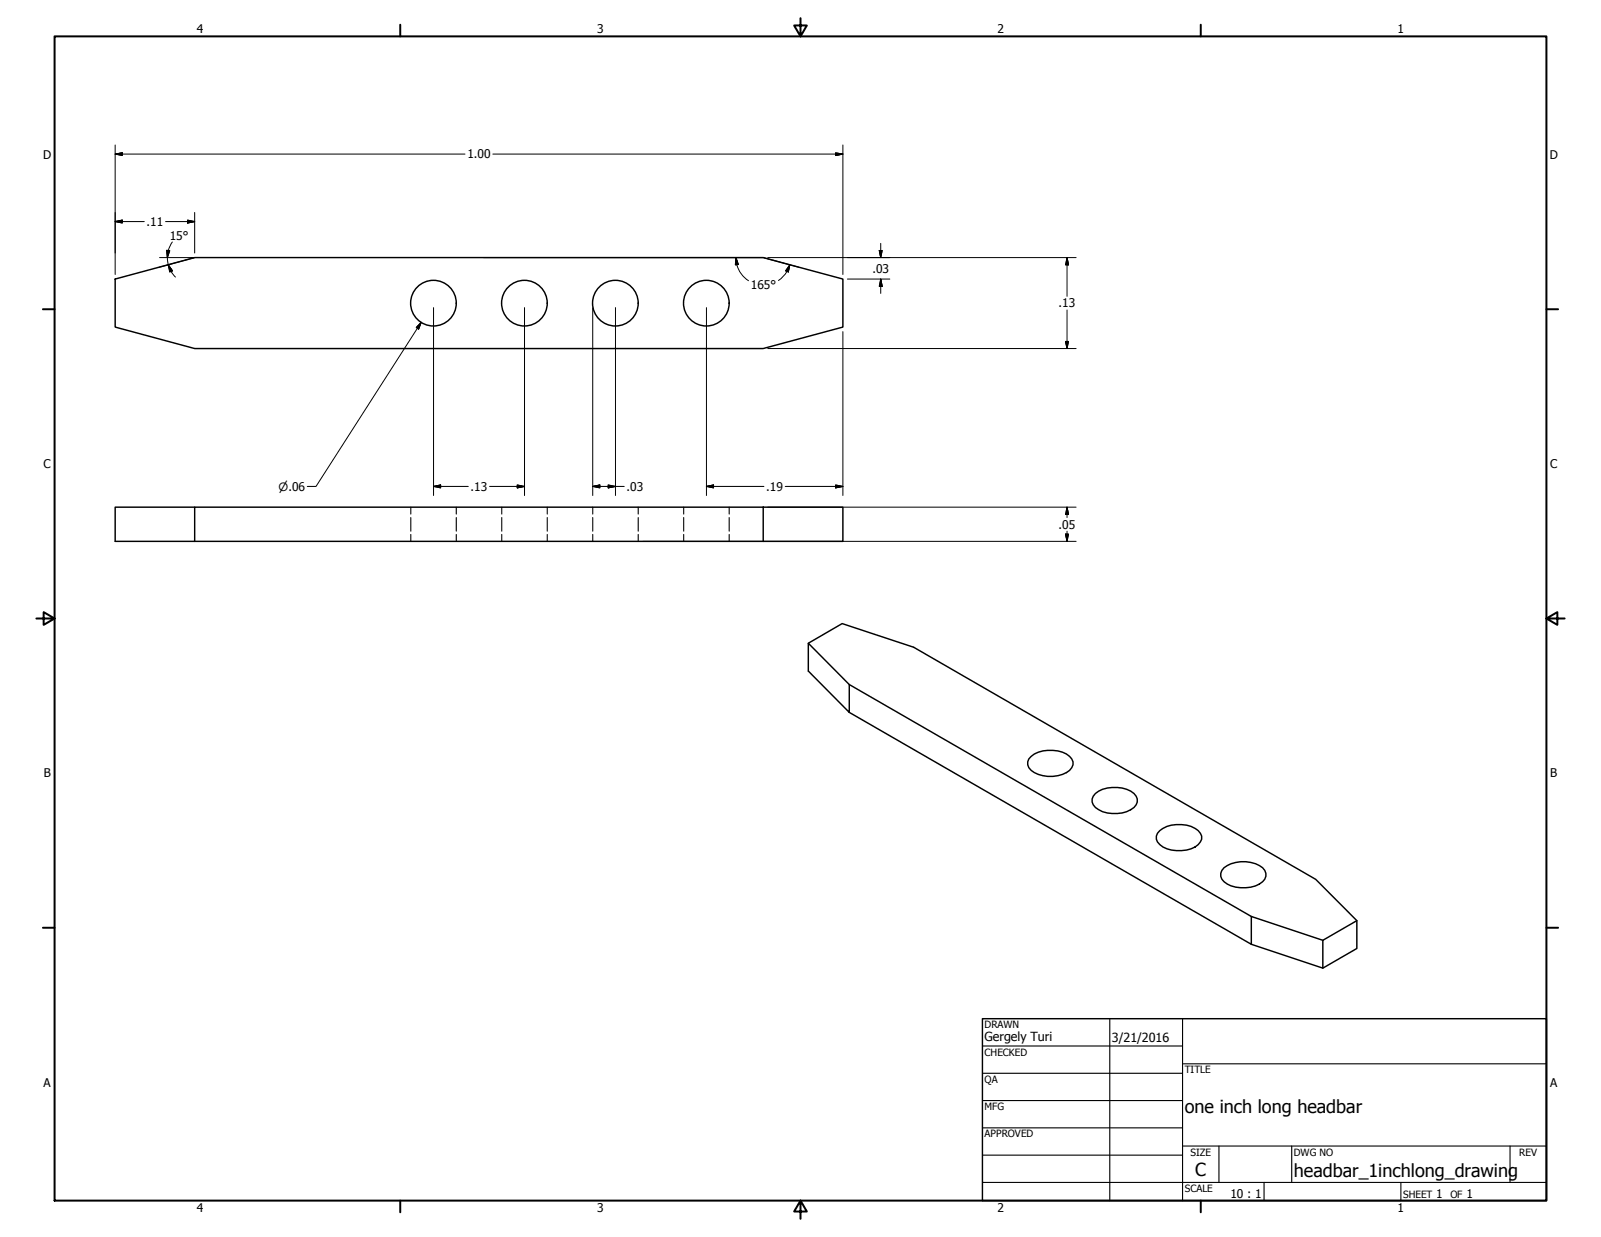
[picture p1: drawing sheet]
<svg xmlns="http://www.w3.org/2000/svg" width="559mm" height="432mm" viewBox="0 0 559 432" stroke-linecap="round" stroke-linejoin="round" font-family="sans-serif">
<!-- layer: Visible (ANSI) -->
<g fill="none" stroke="#000" stroke-width=".51">
<path d="M40.2 97.4l27.7-7.5h198.5l27.8 7.5v16.8l-27.8 7.5h-198.5l-27.7-7.5zM67.9 177h-27.7v12h27.7v-12h198.5M266.4 177h27.8v12h-27.8zM67.9 189h198.5M282.1 224.5l11.8-6.8 25 8.2 140.3 81.1 14.4 14.4v9.7l-11.9 6.8M296.4 239l-14.3-14.5v9.8l14.3 14.4v-9.7l140.4 80.9M296.4 248.7l140.4 80.9v-9.7l24.9 8.3M359.9 264a11.6 11.6 0 0 1 13.4 0 3.2 3.2 0 0 1-1.1 5.7 11.8 11.8 0 0 1-12.3-.8 3 3 0 0 1 0-4.9zM382.3 277a11.7 11.7 0 0 1 13.5 0 3.3 3.3 0 0 1-1.1 5.6 11.9 11.9 0 0 1-12.4-.7 3.1 3.1 0 0 1 0-4.9zM404.8 289.9a11.6 11.6 0 0 1 13.4 0 3 3 0 0 1 0 4.9 11.6 11.6 0 0 1-13.4 0 3 3 0 0 1 0-4.9zM427.2 302.9a11.7 11.7 0 0 1 13.5 0 3.3 3.3 0 0 1-1.2 5.7 12 12 0 0 1-12.3-.8 3.1 3.1 0 0 1 0-4.9zM473.6 321.4l-11.9 6.8v9.7l-24.9-8.3"/>
<circle cx="151.3" cy="105.8" r="8"/>
<circle cx="183" cy="105.8" r="8"/>
<circle cx="214.8" cy="105.8" r="8"/>
<circle cx="246.5" cy="105.8" r="8"/>
</g>
<!-- layer: Hidden (ANSI) -->
<g fill="none" stroke="#000" stroke-width=".38">
<path d="M143.4 177v2.5M159.3 177v2.5M175.1 177v2.5M191 177v2.5M206.9 177v2.5M222.8 177v2.5M238.6 177v2.5M254.5 177v2.5M143.4 180.7v4.7M143.4 186.6v2.4M159.3 180.7v4.7M159.3 186.6v2.4"/>
<path d="M175.1 180.7v4.7M175.1 186.6v2.4M191 180.7v4.7M191 186.6v2.4M206.9 180.7v4.7M206.9 186.6v2.4M222.8 180.7v4.7M222.8 186.6v2.4M238.6 180.7v4.7M238.6 186.6v2.4M254.5 180.7v4.7M254.5 186.6v2.4"/>
</g>
<!-- layer: Border (ANSI) -->
<g fill="none" stroke="#000" stroke-width=".7">
<path d="M19 12.7h520.8v406.4h-520.8zM139.7 8.6v4.1M279.4 6.3v6.4l-2.2-3.8h4.4l-2.2 3.8M419.1 8.6v4.1M15 107.9h4M539.8 107.9h4M12.7 215.9h6.3l-3.8-2.2v4.4l3.8-2.2M539.8 215.9l3.8 2.2v-4.4l-3.8 2.2h6.3M15 323.8h4M539.8 323.8h4M139.7 419.1v4.1M279.4 419.1l2.2 3.8h-4.4l2.2-3.8v6.3"/>
<path d="M419.1 419.1v4.1"/>
</g>
<!-- layer: Title (ANSI) -->
<g fill="none" stroke="#000" stroke-width=".38">
<path d="M387.3 355.6v63.5M412.7 355.6v63.5M342.9 365.1h69.8M342.9 374.6h69.8M412.7 371.3h127.1M342.9 384.2h69.8M342.9 393.7h69.8M342.9 412.7h196.9M342.9 403.2h69.8M412.7 400h127.1M425.4 400v12.7M441.2 412.7v6.4"/>
<path d="M450.8 400v12.7M488.9 412.7v6.4M527 400v12.7"/>
</g>
<path d="M342.9 355.6h196.9v63.5h-196.9z" fill="none" stroke="#000" stroke-width=".51"/>
<!-- layer: Dimension (ANSI) -->
<g fill="none" stroke="#000" stroke-width=".35">
<path d="M40.2 53.8l2.5-.5v1zM40.2 53.8h122.1M40.2 50.6v45.2M172 53.8h122.2M291.7 53.3l2.5 .5-2.5 .5zM294.2 50.6v45.2M40.2 77.3l2.5-.5v1.1zM40.2 77.3h10.2M57.8 77.3h10.1M65.5 76.8l2.4 .5-2.4 .6zM67.9 74.2v14.1M55.7 89.9h12.2l-12.3 3.4"/>
<path d="M58.2 87.4l1 .1-.8 2.4zM58.4 89.9l.3 2.5M58.7 92.5l1.5 2.1-1 .3zM58.7 92.5l1 2.2 1.5 2M60.1 84.5l-1.2 2.4-.5 3M168.8 89.9h97.6l12.4 3.4M256.9 89.9l.8 2.4-1 .2zM256.9 89.9a9.6 9.6 0 0 0 2.5 6.6l1.9 1.5M268 89.9h107.6M274.7 94.7l-1.1 1.6-1.9 1.6M275.7 92.5l-.6 2.4-.9-.3zM275.7 92.5l-1.1 2.2"/>
<path d="M295.8 97.4h14.8M306.9 87.4h1l-.5 2.5zM307.4 97.4l.5 2.5h-1zM307.4 85v4.9M307.4 97.4v5M372.4 89.9l.5 2.6h-1zM372.4 89.9v13.5M147 112.5l-.9 2.4-.8-.6zM147 112.5l-36.7 57.3h-3M151.3 107.4v65.6M183.1 107.4v65.6M206.9 107.4v65.6"/>
<path d="M214.8 107.4v65.6M246.6 107.4v65.6M294.2 115.8v57.2M371.9 119.2h1l-.5 2.5zM372.4 108.2v13.5M268 121.7h107.6M151.3 169.8l2.5-.5v1zM151.3 169.8h12.1M170.9 169.8h12.2M180.5 169.3l2.6 .5-2.6 .5zM206.9 169.8l2.5-.5v1zM206.9 169.8h11"/>
<path d="M212.3 169.3l2.5 .5-2.5 .5zM246.6 169.8l2.4-.5v1zM246.6 169.8h20M268 177h107.6M274.1 169.8h20.1M291.7 169.3l2.5 .5-2.5 .5zM372.4 177l.5 2.6h-1zM372.4 177v3.7M224.3 189h151.3M371.9 186.4h1l-.5 2.6zM372.4 185.4v3.6"/>
</g>
<g fill="#000" stroke="#000" stroke-width=".35">
<path d="M40.2 53.8l2.5-.5zM40.2 53.8l2.5-.5v1zM291.7 54.3l2.5-.5zM291.7 53.3l2.5 .5-2.5 .5zM40.2 77.3l2.5-.5zM40.2 77.3l2.5-.5v1.1zM65.5 77.9l2.4-.6zM65.5 76.8l2.4 .5-2.4 .6zM58.2 87.4l.2 2.5zM58.2 87.4l1 .1-.8 2.4zM58.7 92.5l1.5 2.1zM58.7 92.5l1.5 2.1-1 .3z"/>
<path d="M256.9 89.9l.8 2.4zM256.9 89.9l.8 2.4-1 .2zM275.7 92.5l-.6 2.4zM275.7 92.5l-.6 2.4-.9-.3zM306.9 87.4l.5 2.5zM306.9 87.4h1l-.5 2.5zM307.4 97.4l.5 2.5zM307.4 97.4l.5 2.5h-1zM372.4 89.9l.5 2.6zM372.4 89.9l.5 2.6h-1zM147 112.5l-.9 2.4zM147 112.5l-.9 2.4-.8-.6z"/>
<path d="M371.9 119.2l.5 2.5zM371.9 119.2h1l-.5 2.5zM151.3 169.8l2.5-.5zM151.3 169.8l2.5-.5v1zM180.5 170.3l2.6-.5zM180.5 169.3l2.6 .5-2.6 .5zM206.9 169.8l2.5-.5zM206.9 169.8l2.5-.5v1zM212.3 170.3l2.5-.5zM212.3 169.3l2.5 .5-2.5 .5zM246.6 169.8l2.4-.5zM246.6 169.8l2.4-.5v1z"/>
<path d="M291.7 170.3l2.5-.5zM291.7 169.3l2.5 .5-2.5 .5zM372.4 177l.5 2.6zM372.4 177l.5 2.6h-1zM371.9 186.4l.5 2.6zM371.9 186.4h1l-.5 2.6z"/>
</g>
<g font-size="6.3">
<text x="413.5" y="388.5">one inch long headbar</text>
<text x="417.2" y="410.6">C</text>
<text x="451.6" y="410.7">headbar_1inchlong_drawing</text>
</g>
<g font-size="4.4">
<text x="343.7" y="363.5">Gergely Turi</text>
<text x="388.1" y="363.7">3/21/2016</text>
</g>
<g font-size="4.2">
<text x="68.7" y="11.7">4</text>
<text x="208.4" y="11.7">3</text>
<text x="348.1" y="11.7">2</text>
<text x="487.8" y="11.7">1</text>
<text x="15.1" y="55.5">D</text>
<text x="163.1" y="55.3">1.00</text>
<text x="540.9" y="55.5">D</text>
<text x="51.2" y="78.9">.11</text>
<text x="59.2" y="83.6">15°</text>
<text x="304.5" y="95.4">.03</text>
<text x="262.1" y="101">165°</text>
<text x="369.5" y="107.3">.13</text>
<text x="15.2" y="163.4">C</text>
<text x="541" y="163.4">C</text>
<text x="164.3" y="171.3">.13</text>
<text x="218.7" y="171.3">.03</text>
<text x="267.5" y="171.3">.19</text>
<text x="369.5" y="184.5">.05</text>
<text x="15.3" y="271.4">B</text>
<text x="541.1" y="271.4">B</text>
<text x="15.2" y="379.3">A</text>
<text x="541" y="379.3">A</text>
<text x="429.5" y="418.3">10 : 1</text>
<text x="501.3" y="418.3">1</text>
<text x="511.8" y="418.3">1</text>
<text x="68.7" y="423.2">4</text>
<text x="208.4" y="423.2">3</text>
<text x="348.1" y="423.2">2</text>
<text x="487.8" y="423.2">1</text>
</g>
<text font-size="4" x="97.2" y="171.3">⌀.06</text>
<g font-size="3.5">
<text x="343.7" y="358.9">DRAWN</text>
<text x="343.7" y="368.5">CHECKED</text>
<text x="413.5" y="374.6">TITLE</text>
<text x="343.7" y="378">QA</text>
<text x="343.7" y="387.5">MFG</text>
<text x="343.7" y="397.1">APPROVED</text>
<text x="415.5" y="403.4">SIZE</text>
<text x="451.6" y="403.4">DWG NO</text>
<text x="530.3" y="403.4">REV</text>
<text x="413.5" y="416.1">SCALE</text>
<text x="489.7" y="418.3">SHEET</text>
<text x="506.2" y="418.3">OF</text>
</g>
</svg>
